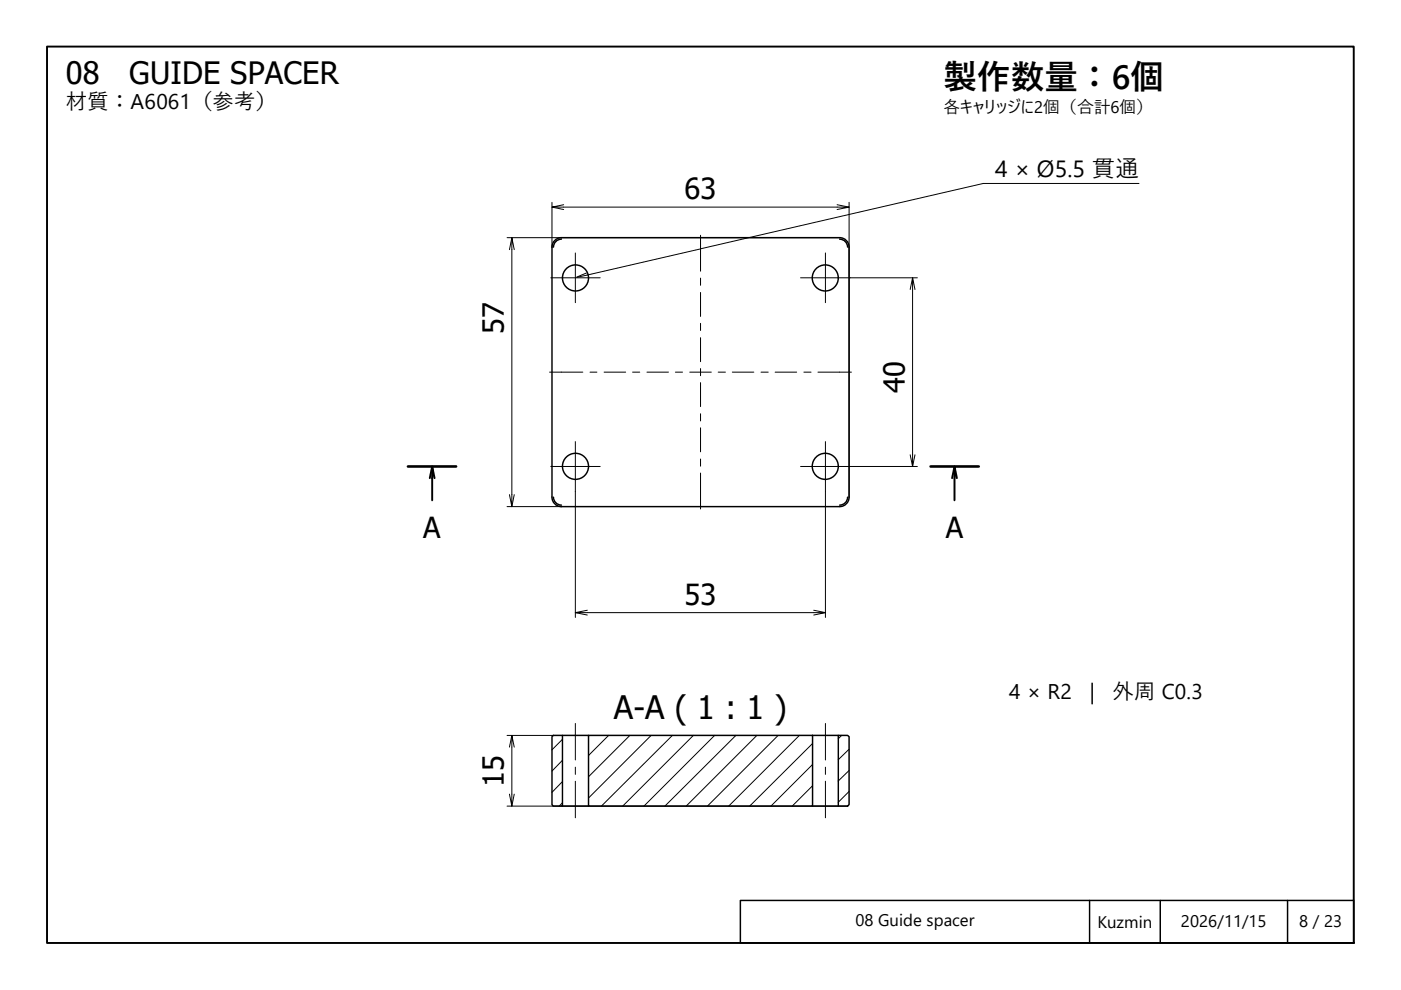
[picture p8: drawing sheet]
<svg xmlns="http://www.w3.org/2000/svg" width="297mm" height="210mm" viewBox="0 0 297 210" stroke-linecap="round" stroke-linejoin="round" font-family="sans-serif">
<!-- layer: Hatch (ISO) -->
<g fill="none" stroke="#000" stroke-width=".21">
<path d="M119.3 156.8l-2.3 2.2M129 155.9l-4.2 4.3M133.5 155.9l-8.7 8.8M138 155.9l-13.2 13.3M142.6 155.9l-15.1 15M147 155.9l-15 15M151.5 155.9l-15 15M156 155.9l-15 15M160.5 155.9l-15 15M165 155.9l-15 15M169.5 155.9l-15 15M172.3 157.6l-13.4 13.3"/>
<path d="M178.4 155.9l-.7 .7M180 158.8l-2.3 2.3M119.3 170.2l-.7 .7M119.3 165.7l-2.3 2.3M119.3 161.2l-2.3 2.3M172.3 166.6l-4.3 4.3M172.3 162.1l-8.9 8.8M180 167.8l-2.3 2.3M180 163.4l-2.3 2.2"/>
</g>
<!-- layer: Visible (ISO) -->
<g fill="none" stroke="#000" stroke-width=".31">
<path d="M117 52.4v53M119 50.4h59M119 50.4a2 2 0 0 0-2 2M119 50.7a1.68 1.68 0 0 0-1.7 1.7M178 50.4a2 2 0 0 1 2 2M178 50.7a1.68 1.68 0 0 1 1.7 1.7M180 52.4v53M117 105.4a2 2 0 0 0 2 2M117.3 105.4a1.68 1.68 0 0 0 1.7 1.7M119 107.4h59M179.7 105.4a1.68 1.68 0 0 1-1.7 1.7M180 105.4a2 2 0 0 1-2 2"/>
<path d="M117 156.2l.3-.3h2v15h-2l-.3-.3zM119.3 155.9h5.5M124.8 155.9h47.5v15h-47.5zM172.3 155.9h5.4M177.7 155.9h2l.3 .3v14.4l-.3 .3h-2zM119.3 170.9h5.5M172.3 170.9h5.4"/>
<circle cx="122" cy="58.9" r="2.76"/>
<circle cx="175" cy="58.9" r="2.76"/>
<circle cx="122" cy="98.9" r="2.76"/>
<circle cx="175" cy="98.9" r="2.76"/>
</g>
<!-- layer: Section Line (ISO) -->
<path d="M86.5 98.9h10.2M197.3 98.9h10.2" fill="none" stroke="#000" stroke-width=".55"/>
<path d="M91.6 98.9l-.5 2.5M202.4 98.9l-.5 2.5M92.1 101.4l-.5-2.5v7.2M202.9 101.4l-.5-2.5v7.2" fill="none" stroke="#000" stroke-width=".41"/>
<!-- layer: Border (ISO) -->
<path d="M10 9.9h277v190h-277z" fill="none" stroke="#000" stroke-width=".41"/>
<!-- layer: Title (ISO) -->
<path d="M157 190.9h130v9h-130zM231 190.9v9M246 190.9v9M273 190.9v9" fill="none" stroke="#000" stroke-width=".31"/>
<!-- layer: Dimension (ISO) -->
<g fill="none" stroke="#000" stroke-width=".21">
<path d="M107.5 50.4h40.9M108.5 50.4l-.5 2.5M109 52.9l-.5-2.5v57l-.5-2.5M117 43.9l2.5 .5M117 42.9v9.5M119.5 43.4l-2.5 .5h63l-2.5 .5M148.6 50.4h29.4M177.5 43.4l2.5 .5M180 42.9v15.9M180 59v19.8M180.3 58.9h14.2M193.5 58.9l-.5 2.5"/>
<path d="M180 79v19.8M194 61.4l-.5-2.5v40l-.5-2.5M180 99v6.4M180.3 98.9h14.2M194 96.4l-.5 2.5M107.5 107.4h11.5M109 104.9l-.5 2.5M122 104.2v26.7M175 104.2v26.7M122 129.9l2.5 .5M124.5 129.4l-2.5 .5h53l-2.5 .5M172.5 129.4l2.5 .5"/>
<path d="M107.5 155.9h14.4M108.5 155.9l-.5 2.5M109 158.4l-.5-2.5v15l-.5-2.5M122.1 155.9h52.8M175.1 155.9h4.6M107.5 170.9h14.4M109 168.4l-.5 2.5M122.1 170.9h52.8M175.1 170.9h4.6"/>
</g>
<!-- layer: Centerline (ISO) -->
<g fill="none" stroke="#000" stroke-width=".21">
<path d="M148.5 49.9v7.6M148.5 59v1.5M116.5 78.9h7.1M125.1 78.9h1.5M128.1 78.9h4.6M134.1 78.9h1.5M137.2 78.9h4.5M143.2 78.9h1.5M146.2 78.9h4.6M148.5 62v5.1M148.5 68.6v1.5M148.5 71.6v5.1"/>
<path d="M148.5 78.1v1.6M152.3 78.9h1.5M155.3 78.9h4.5M161.4 78.9h1.5M164.3 78.9h4.6M170.4 78.9h1.6M173.4 78.9h7.1M148.5 81.1v5.1M148.5 87.7v1.6M148.5 90.7v5.1M148.5 97.3v1.5M148.5 100.3v7.6"/>
<path d="M122 153.4v7.7M175 153.4v7.7M122 162.7v1.5M122 165.6v7.8M175 162.7v1.5M175 165.6v7.8"/>
</g>
<!-- layer: Center Mark (ISO) -->
<path d="M116.8 58.9h10.5M122 53.6v10.6M169.7 58.9h10.6M175 53.6v10.6M116.8 98.9h10.5M122 93.6v10.6M169.7 98.9h10.6M175 93.6v10.6" fill="none" stroke="#000" stroke-width=".21"/>
<!-- layer: Symbol (ISO) -->
<path d="M241.5 38.9h-33l-59.9 13.8M124.3 57.9l-2.1 .9M148.4 52.8l-26 6" fill="none" stroke="#000" stroke-width=".21"/>
<text font-size="7.1" x="200" y="18.9">製作数量：6個</text>
<text font-size="6.9" x="130.2" y="152.5">A-A ( 1 : 1 )</text>
<g font-size="6.5">
<text x="14" y="17.8">08</text>
<text x="27.4" y="17.8">GUIDE SPACER</text>
</g>
<g font-size="6.2">
<text x="145.1" y="42.2">63</text>
<text x="106.8" y="70.9" transform="rotate(-90 106.8 70.9)">57</text>
<text x="191.8" y="83.3" transform="rotate(-90 191.8 83.3)">40</text>
<text x="89.7" y="114.1">A</text>
<text x="200.5" y="114.1">A</text>
<text x="145.1" y="128.2">53</text>
<text x="106.8" y="166.8" transform="rotate(-90 106.8 166.8)">15</text>
</g>
<text font-size="5" x="211" y="37.6">4 × Ø5.5 貫通</text>
<g font-size="4.5">
<text x="14" y="23.1">材質：A6061（参考）</text>
<text x="214" y="148.2">4 × R2</text>
<text x="231.1" y="148.2">|</text>
<text x="235.9" y="148.2">外周 C0.3</text>
</g>
<g font-size="3.6">
<text x="200" y="24">各キャリッジに2個（合計6個）</text>
<text x="181.4" y="196.3">08 Guide spacer</text>
<text x="232.7" y="196.7">Kuzmin</text>
<text x="250.4" y="196.5">2026/11/15</text>
<text x="275.5" y="196.4">8 / 23</text>
</g>
</svg>
